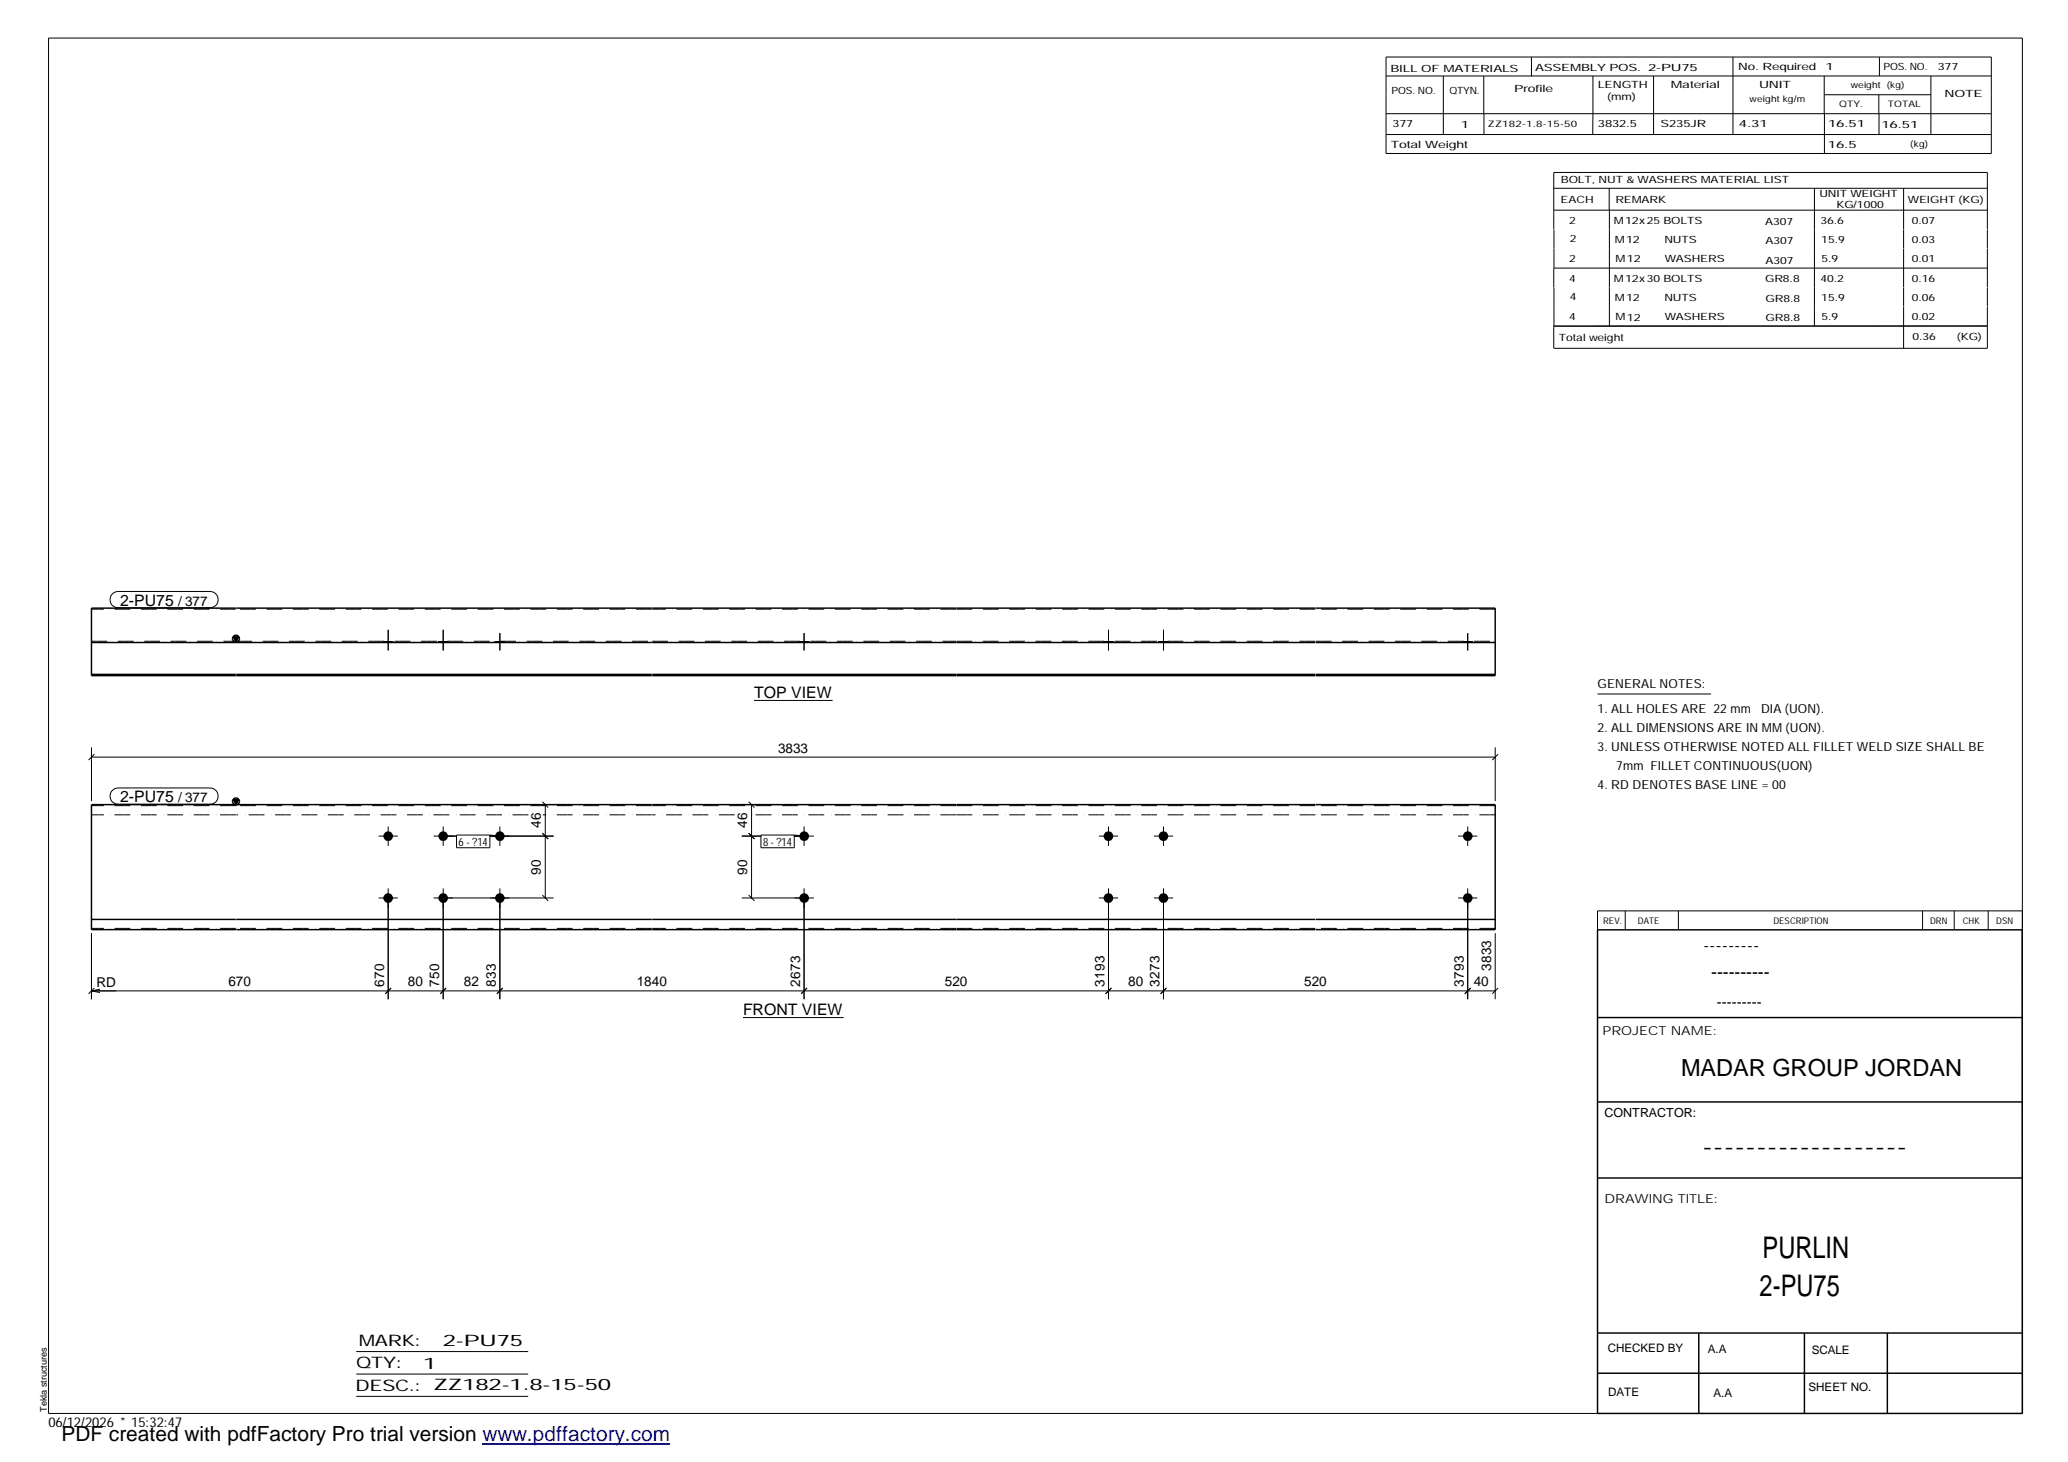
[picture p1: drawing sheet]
<svg xmlns="http://www.w3.org/2000/svg" width="420mm" height="297mm" viewBox="0 0 420 297" stroke-linecap="round" stroke-linejoin="round" font-family="sans-serif">
<g fill="#000">
<path d="M47.4 129.4h1.1l-.5 1zM47.4 162.5h1.1l-.5 1z"/>
<path d="M77.9 130.3h1.9v.2h-1.9z" fill-rule="evenodd"/>
<path d="M77.9 130.3h1.9v.2h-1.9z" fill-rule="evenodd"/>
<path d="M89.1 130.3h1.9v.2h-1.9z" fill-rule="evenodd"/>
<path d="M89.1 130.3h1.9v.2h-1.9z" fill-rule="evenodd"/>
<path d="M100.6 130.3h1.9v.2h-1.9z" fill-rule="evenodd"/>
<path d="M100.6 130.3h1.9v.2h-1.9z" fill-rule="evenodd"/>
<path d="M162.4 130.3h2v.2h-2z" fill-rule="evenodd"/>
<path d="M162.4 130.3h2v.2h-2z" fill-rule="evenodd"/>
<path d="M224.2 130.3h2v.2h-2z" fill-rule="evenodd"/>
<path d="M224.2 130.3h2v.2h-2z" fill-rule="evenodd"/>
<path d="M235.4 130.3h2v.2h-2z" fill-rule="evenodd"/>
<path d="M235.4 130.3h2v.2h-2z" fill-rule="evenodd"/>
<path d="M297.2 130.3h2v.2h-2z" fill-rule="evenodd"/>
<path d="M297.2 130.3h2v.2h-2z" fill-rule="evenodd"/>
<circle cx="78.9" cy="169.9" r=".97"/>
<circle cx="90" cy="169.9" r=".97"/>
<circle cx="101.5" cy="169.9" r=".97"/>
<circle cx="163.4" cy="169.9" r=".98"/>
<circle cx="225.2" cy="169.9" r=".97"/>
<circle cx="236.4" cy="169.9" r=".97"/>
<circle cx="298.2" cy="169.9" r=".98"/>
<circle cx="78.9" cy="182.5" r=".97"/>
<circle cx="90" cy="182.5" r=".97"/>
<circle cx="101.5" cy="182.5" r=".97"/>
<circle cx="163.4" cy="182.5" r=".98"/>
<circle cx="225.2" cy="182.5" r=".98"/>
<circle cx="236.4" cy="182.5" r=".98"/>
<circle cx="298.2" cy="182.5" r=".99"/>
</g>
<g fill="none" stroke="#000" stroke-width=".2">
<path d="M9.9 7.7h401v279.5h-401zM281.6 11.6h123v19.6h-123zM281.6 15.4h123M293.2 15.4v11.9M301.5 15.4v7.7M311.1 11.6v3.9M323.6 15.4v11.9M336 15.4v11.9M352.1 11.6v15.7M370.6 15.4v7.7M370.7 19.2h21.6M381.7 19.2v3.9"/>
<path d="M381.8 11.6v3.8M392.3 15.4v11.9M281.6 23.1h123M281.6 27.3h123M301.5 23.1v4.2M315.7 38.3h88.1M326.9 38.3v4.4M368.6 38.3v27.9M370.7 23.1v8.1M381.8 23.1v4.2M386.8 38.3v8.3M315.7 42.7h88.1"/>
<path d="M315.7 46.6v-11.6h88.1v11.6M315.7 54.5v3.9M315.7 54.5h88.1M315.7 46.6v7.9M315.7 58.4v7.8M327 42.7v23.5M386.8 46.6v3.9M386.8 50.6v7.7M386.8 58.4v3.9M403.8 46.6v3.9M403.8 50.6v7.7M403.8 58.4v3.9"/>
<path d="M386.8 62.3v8.5M403.8 62.3v8.5h-88.1M403.8 66.2h-88.1v4.5M22.8 120.7l.6-.4 .6-.1h18.7a1.65 1.65 0 0 1 1.6 1.6 1.65 1.65 0 0 1-1.6 1.7h-18.7a1.65 1.65 0 0 1-1.5-1 1.65 1.65 0 0 1 .3-1.8zM77.9 130.3v.2M78.9 128v4.2M79.8 130.3v.2M89.1 130.3v.2M90 128v4.2M91 130.3v.2M100.6 130.3v.2M101.6 128.6v3.6"/>
<path d="M102.5 130.3v.2M162.4 130.3v.2M163.4 128.6v3.6M164.4 130.3v.2M224.2 130.3v.2M225.2 128v4.2M226.2 130.3v.2M235.4 130.3v.2M236.4 128v4.2M237.4 130.3v.2M297.2 130.3v.2M298.2 128.6v3.6"/>
<path d="M299.2 130.3v.2M18.6 153.8h285.2M18.6 151.8v11M19.2 153.2l-1.2 1.2M153.2 142.3h16M303.8 151.8v11M304.4 153.2l-1.2 1.2M324.6 141h23M22.8 160.6l.6-.4 .6-.1h18.7a1.65 1.65 0 0 1 1.6 1.6 1.65 1.65 0 0 1-1.6 1.7h-18.7a1.65 1.65 0 0 1-1.5-1 1.65 1.65 0 0 1 .3-1.8zM76.9 169.9h3.9M78.9 167.9v4M88.1 169.9h4.7"/>
<path d="M90 167.9v4M92.8 169.7h6.7v2.5h-6.7zM99.5 169.9h13M99.5 169.7l2.1 .2M101.6 167.9v4M102.3 163.5h10.2M110.2 169.3l1.2 1.2M110.2 162.9l1.2 1.2M110.8 163.5v18.9M150.7 169.9h3.9M150.7 163.5h12M152.1 169.3l1.2 1.2"/>
<path d="M152.1 162.9l1.2 1.2M152.7 163.5v18.9M154.6 169.7h6.8v2.5h-6.8zM161.3 169.9h4.1M161.4 169.7l2 .2M163.4 167.9v4M223.3 169.9h3.9M225.2 167.9v4M234.4 169.9h3.9M236.4 167.9v4M296.2 169.9h3.9M298.2 167.9v4"/>
<path d="M18.6 189.6v13.4M76.9 182.4h3.9M78.9 180.5v22.5M88.1 182.4h24.4M90 180.5v22.5M101.6 180.5v22.5M110.2 181.8l1.2 1.2M150.7 182.4h14.7M152.1 181.8l1.2 1.2M163.4 180.5v22.5M223.3 182.4h3.9M225.2 180.5v22.5"/>
<path d="M234.4 182.4h3.9M236.4 180.5v22.5M296.2 182.4h3.9M298.2 180.5v22.5M303.8 189.6v13.4M330.2 185.1v3.8M341 185.1v3.8M390.6 185.1v3.8M397 185.1v3.8M403.9 185.1v3.8M410.9 185.1h-86.3v3.8M18.6 201.3h285.2"/>
<path d="M18.6 201.3l1.7 .4M19.2 200.7l-1.2 1.2M20.3 201l-1.7 .3M79.5 200.7l-1.2 1.2M90.6 200.7l-1.1 1.2M102.2 200.7l-1.2 1.2M151 206.7h20.4M164 200.7l-1.2 1.2M225.8 200.7l-1.2 1.2M237 200.7l-1.2 1.2M298.8 200.7l-1.2 1.2M304.4 200.7l-1.2 1.2"/>
<path d="M72.4 274.6h34.9M72.4 279.2h34.9M72.4 283.7h34.9"/>
</g>
<g fill="none" stroke="#000" stroke-width=".3">
<path d="M18.6 137h29.3M18.6 130.5h29.3M47.4 129.4h1.1l-.5 1zM47.9 123.6h-29.3v13.7h29.3M48 137.3h84.4M48 137h84.4M48 130.5h84.4M48 123.6h84.4M132.5 137.3h134.8M132.5 137h134.8M132.5 130.5h134.8M132.5 123.6h134.8"/>
<path d="M267.3 123.6h36.5v13.7h-36.5M267.3 137h36.5M267.3 130.5h36.5M47.4 162.5h1.1l-.5 1zM47.9 163.5h-29.3v25.4h29.3M48 163.5h84.4M132.5 163.5h134.8M267.3 163.5h36.5v25.4h-36.5M18.6 186.8h29.3M48 186.8h84.4M48 188.9h84.4M132.5 186.8h134.8"/>
<path d="M132.5 188.9h134.8M267.3 186.8h36.5M324.6 188.9h86.3v98.3h-86.3zM324.6 206.7h86.3M324.6 239.3h86.3M324.6 223.9h86.3M324.6 270.8h86.3M324.6 279h86.3M345.1 270.8v16.4M366.6 270.8v16.4M383.5 270.8v16.4"/>
<circle cx="47.9" cy="129.8" r=".7"/>
<circle cx="47.9" cy="162.8" r=".7"/>
</g>
<g fill="none" stroke="#000" stroke-width=".2" stroke-dasharray="1.1 0 2.1 .7 0 1.4" stroke-linecap="butt">
<path d="M18.6 130.3h29.3M47.9 123.8h-29.3M48 130.3h84.4M132.4 123.8h-84.4M132.5 130.3h61.8M194.3 123.8h-61.8M194.3 130.3h73M267.3 123.8h-73M267.3 130.3h36.5M303.8 123.8h-36.5M47.9 165.6h-29.3M47.9 163.7h-29.3"/>
<path d="M107.4 165.6h-59.4M132.4 165.6h-22.1M132.4 163.7h-84.4M149.3 165.6h-16.8M194.3 165.6h-42.1M194.3 163.7h-61.8M267.3 165.6h-73M267.3 163.7h-73M303.8 165.6h-36.5M303.8 163.7h-36.5M47.9 188.6h-29.3M132.4 188.6h-84.4"/>
<path d="M194.3 188.6h-61.8M267.3 188.6h-73M303.8 188.6h-36.5"/>
</g>
<path d="M98 293.3h38.2" fill="none" stroke="#00f" stroke-width=".3"/>
<g font-size="6.1">
<text x="358.1" y="255.5">PURLIN</text>
<text x="357.5" y="263.3">2-PU75</text>
</g>
<text font-size="4.8" x="341.5" y="218.6">MADAR GROUP JORDAN</text>
<text font-size="4.2" x="12.5" y="292.7">PDF created with pdfFactory Pro trial version www.pdffactory.com</text>
<g font-size="3.6">
<text x="346.1" y="193.2">---------</text>
<text x="347.7" y="198.6">----------</text>
<text x="345.8" y="234.2">-------------------</text>
</g>
<g font-size="3.2">
<text x="24.4" y="123">2-PU75</text>
<text x="153.2" y="141.8">TOP VIEW</text>
<text x="24.4" y="163">2-PU75</text>
<text x="151" y="206.2">FRONT VIEW</text>
<text x="72.9" y="273.5">MARK:</text>
<text x="90" y="273.5">2-PU75</text>
<text x="72.4" y="278">QTY:</text>
<text x="86" y="278.1">1</text>
<text x="72.2" y="282.6">DESC.:</text>
<text x="88.1" y="282.4">ZZ182-1.8-15-50</text>
</g>
<text font-size="3" x="348.8" y="204.5">---------</text>
<g font-size="2.8">
<text x="36.2" y="123">/ 377</text>
<text x="158.1" y="152.9">3833</text>
<text x="36.2" y="163">/ 377</text>
<text x="109.9" y="168.2" transform="rotate(-90 109.9 168.2)">46</text>
<text x="151.8" y="168.2" transform="rotate(-90 151.8 168.2)">46</text>
<text x="109.9" y="177.7" transform="rotate(-90 109.9 177.7)">90</text>
<text x="151.8" y="177.7" transform="rotate(-90 151.8 177.7)">90</text>
<text x="303" y="197.3" transform="rotate(-90 303 197.3)">3833</text>
<text x="19.6" y="200.5">RD</text>
<text x="46.4" y="200.4">670</text>
<text x="78.1" y="200.4" transform="rotate(-90 78.1 200.4)">670</text>
<text x="82.9" y="200.4">80</text>
<text x="89.2" y="200.4" transform="rotate(-90 89.2 200.4)">750</text>
<text x="94.2" y="200.4">82</text>
<text x="100.8" y="200.4" transform="rotate(-90 100.8 200.4)">833</text>
<text x="129.4" y="200.4">1840</text>
<text x="162.6" y="200.4" transform="rotate(-90 162.6 200.4)">2673</text>
<text x="192" y="200.4">520</text>
<text x="224.4" y="200.4" transform="rotate(-90 224.4 200.4)">3193</text>
<text x="229.2" y="200.4">80</text>
<text x="235.6" y="200.4" transform="rotate(-90 235.6 200.4)">3273</text>
<text x="265" y="200.4">520</text>
<text x="297.4" y="200.4" transform="rotate(-90 297.4 200.4)">3793</text>
<text x="299.4" y="200.4">40</text>
<text x="9.8" y="290">06/12/2026 * 15:32:47</text>
</g>
<g font-size="2.5">
<text x="324.6" y="139.9">GENERAL NOTES:</text>
<text x="324.6" y="148.7">2. ALL DIMENSIONS ARE IN MM (UON).</text>
<text x="324.6" y="144.9">1. ALL HOLES ARE 22 mm</text>
<text x="357.8" y="144.9">DIA (UON).</text>
<text x="324.6" y="152.5">3. UNLESS OTHERWISE NOTED ALL FILLET WELD SIZE SHALL BE</text>
<text x="324.6" y="160.2">4. RD DENOTES BASE LINE = 00</text>
<text x="328.4" y="156.4">7mm FILLET CONTINUOUS(UON)</text>
<text x="325.6" y="210.3">PROJECT NAME:</text>
<text x="326" y="226.9">CONTRACTOR:</text>
<text x="326" y="244.4">DRAWING TITLE:</text>
</g>
<g font-size="2.4">
<text x="326.7" y="274.7">CHECKED BY</text>
<text x="347" y="275">A.A</text>
<text x="368.1" y="275.1">SCALE</text>
<text x="326.7" y="283.6">DATE</text>
<text x="348.1" y="283.9">A.A</text>
<text x="367.5" y="282.6">SHEET NO.</text>
</g>
<g font-size="2.3">
<text x="93.2" y="171.8">6 - ?14</text>
<text x="155" y="171.8">8 - ?14</text>
</g>
<g font-size="2">
<text x="282.5" y="14.6">BILL OF MATERIALS</text>
<text x="311.9" y="14.4">ASSEMBLY POS.</text>
<text x="324.6" y="17.9">LENGTH</text>
<text x="334.9" y="14.4">2-PU75</text>
<text x="339.5" y="17.9">Material</text>
<text x="353.1" y="14.2">No. Required</text>
<text x="357.4" y="17.9">UNIT</text>
<text x="370.9" y="14.2">1</text>
<text x="382.7" y="14.2">POS. NO.</text>
<text x="393.7" y="14.3">377</text>
<text x="282.7" y="19.1">POS. NO.</text>
<text x="294.5" y="19">QTYN.</text>
<text x="307.6" y="18.7">Profile</text>
<text x="326.5" y="20.4">(mm)</text>
<text x="395.1" y="19.6">NOTE</text>
<text x="282.9" y="25.8">377</text>
<text x="296.8" y="26">1</text>
<text x="324.7" y="25.9">3832.5</text>
<text x="337.4" y="25.9">S235JR</text>
<text x="353.3" y="25.9">4.31</text>
<text x="371.4" y="25.9">16.51</text>
<text x="382.3" y="25.9">16.51</text>
<text x="282.6" y="30.1">Total Weight</text>
<text x="371.4" y="30">16.5</text>
<text x="317.1" y="41.3">EACH</text>
<text x="317.1" y="37.2">BOLT, NUT &amp; WASHERS MATERIAL LIST</text>
<text x="328.2" y="41.3">REMARK</text>
<text x="369.7" y="40.1">UNIT WEIGHT</text>
<text x="387.6" y="41.2">WEIGHT (KG)</text>
<text x="318.8" y="45.4">2</text>
<text x="327.9" y="45.6">M12x25 BOLTS</text>
<text x="358.6" y="45.6">A307</text>
<text x="369.9" y="45.5">36.6</text>
<text x="373.1" y="42.2">KG/1000</text>
<text x="388.4" y="45.5">0.07</text>
<text x="318.8" y="53.3">2</text>
<text x="318.9" y="49.2">2</text>
<text x="328.1" y="49.3">M12</text>
<text x="328.3" y="53.3">M12</text>
<text x="338.2" y="49.4">NUTS</text>
<text x="338.2" y="53.3">WASHERS</text>
<text x="358.7" y="49.6">A307</text>
<text x="358.7" y="53.5">A307</text>
<text x="370" y="49.3">15.9</text>
<text x="370.1" y="53.2">5.9</text>
<text x="388.4" y="49.4">0.03</text>
<text x="388.4" y="53.3">0.01</text>
<text x="318.8" y="57.2">4</text>
<text x="327.9" y="57.3">M12x30 BOLTS</text>
<text x="358.6" y="57.4">GR8.8</text>
<text x="369.9" y="57.3">40.2</text>
<text x="388.4" y="57.2">0.16</text>
<text x="318.8" y="65.1">4</text>
<text x="318.9" y="61">4</text>
<text x="328.1" y="61.2">M12</text>
<text x="328.3" y="65.1">M12</text>
<text x="338.2" y="61.2">NUTS</text>
<text x="338.2" y="65.1">WASHERS</text>
<text x="358.7" y="61.4">GR8.8</text>
<text x="358.7" y="65.3">GR8.8</text>
<text x="370" y="61.1">15.9</text>
<text x="370.1" y="65">5.9</text>
<text x="388.4" y="61.2">0.06</text>
<text x="388.4" y="65.1">0.02</text>
<text x="316.7" y="69.3">Total weight</text>
<text x="388.6" y="69.1">0.36</text>
<text x="397.6" y="69">(KG)</text>
</g>
<g font-size="1.9">
<text x="325.7" y="187.8">REV.</text>
<text x="332.8" y="187.6">DATE</text>
<text x="360.3" y="187.7">DESCRIPTION</text>
<text x="392.1" y="187.6">DRN</text>
<text x="398.8" y="187.6">CHK</text>
<text x="405.6" y="187.7">DSN</text>
<text x="9.5" y="286.8" transform="rotate(-90 9.5 286.8)">Tekla structures</text>
</g>
<g font-size="1.8">
<text x="376" y="17.9">weight (kg)</text>
<text x="355.5" y="20.7">weight kg/m</text>
<text x="373.6" y="21.7">QTY.</text>
<text x="383.5" y="21.8">TOTAL</text>
<text x="302.3" y="25.9">ZZ182-1.8-15-50</text>
<text x="388.1" y="29.8">(kg)</text>
</g>
</svg>
